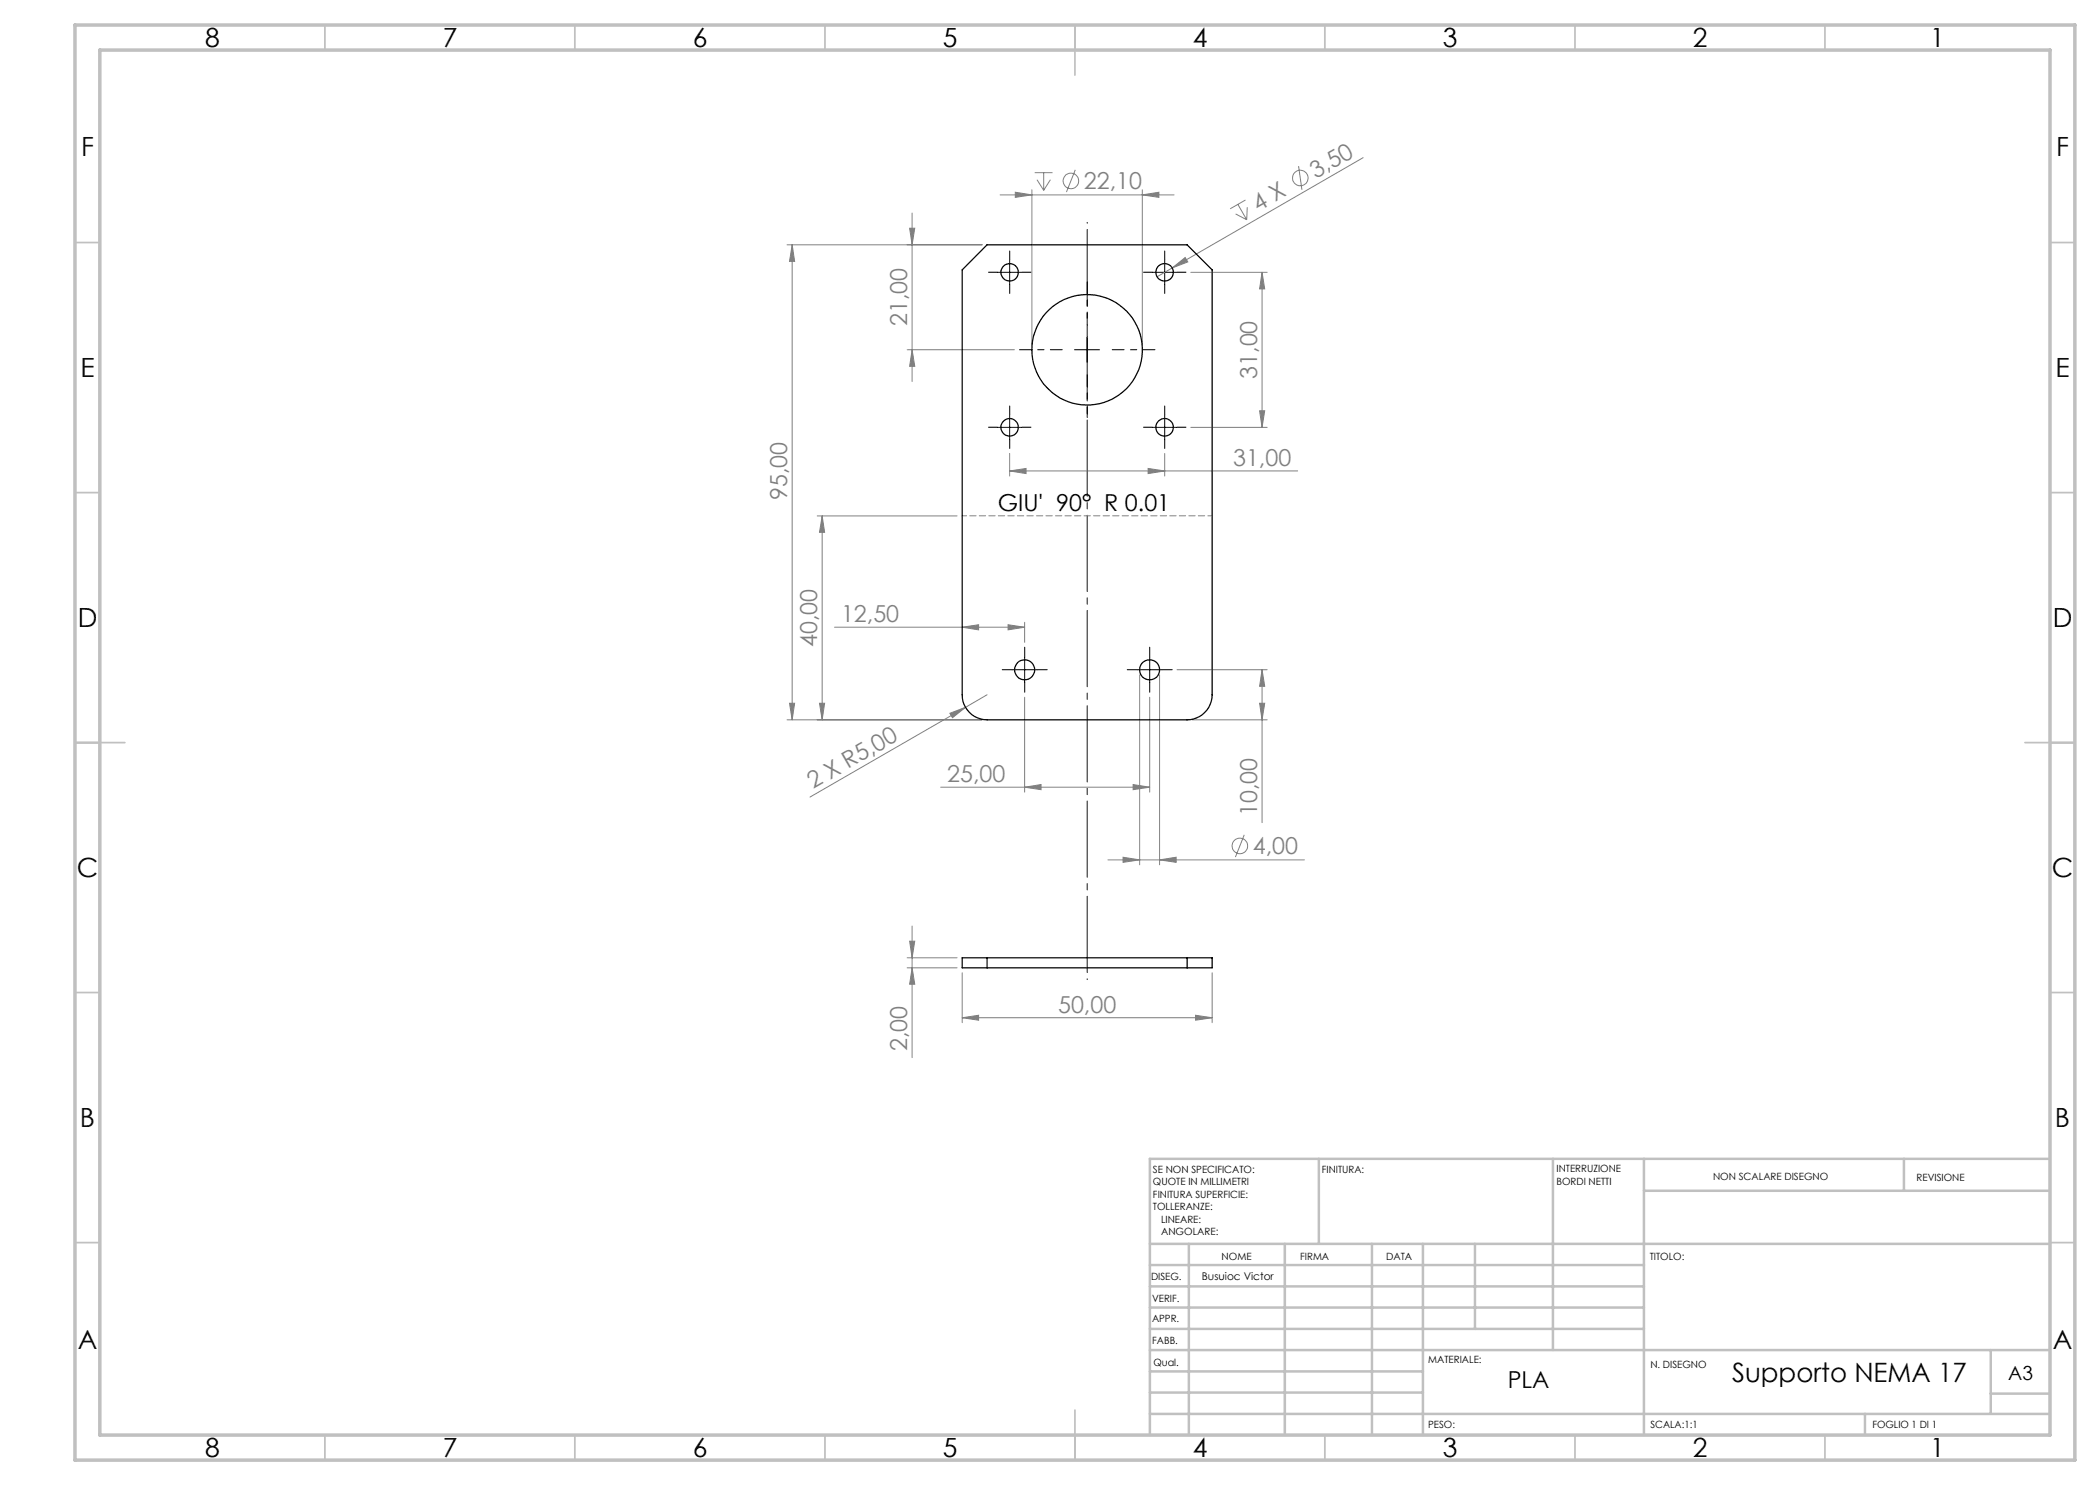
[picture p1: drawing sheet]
<svg xmlns="http://www.w3.org/2000/svg" width="420mm" height="297mm" viewBox="0 0 420 297" stroke-linecap="round" stroke-linejoin="round" font-family="sans-serif">
<g fill="none" stroke="#808080" stroke-width=".2">
<path d="M200 39h34.8M203.1 38.4l3.3 .6-3.3 .5zM206.4 38v31M206.9 34.5h3.6M207.4 35.9l1.3 2.2M208.7 34.5v3.6M210.1 35.9l-1.4 2.2M215.1 34l-1.8 4.4M228.5 39l3.3-.6v1.1zM228.5 38v31M259.7 33.2l.7 4.8M272.6 31.5l-41.2 23.8"/>
<path d="M157.4 49h39M158.4 49v95M158.4 49l.5 3.3h-1zM181.9 45.6h1.1l-.6 3.4zM182.4 42.6v33.7M234.5 53.6l2.5-2.1 .6 .9zM238.2 54.5h15.2M247.1 42.8l2.2 1.2M247.6 40.9l1.7 3.1M249.1 40l-3.1 1.8M249.4 41.4l-.1 2.6M252.4 54.5v31"/>
<path d="M252.4 54.5l.5 3.3h-1zM181.4 70h21.5M182.4 70l.6 3.3h-1.1zM201.9 94.2l3.3-.5v1zM201.9 90.7v4.5M201.9 94.2h57.6M229.6 93.7l3.3 .5-3.3 .5zM232.9 90.7v4.5M238.2 85.5h15.2M251.9 82.2h1l-.5 3.3zM163.4 103.2h28M164.4 103.2v40.8"/>
<path d="M164.4 103.2l.5 3.3h-1zM166.9 125.4h38M192.4 125.4l3.3-.4v1zM197.4 139l-4.3 2.5M201.6 125l3.3 .4-3.3 .6zM204.9 139.4v19M204.9 124.5v4M227.9 135v38M229.9 139.4v19M231.9 135v38M235.4 133.9h18M252.4 133.9v30.6"/>
<path d="M252.4 133.9l.5 3.4h-1zM157.4 144h39M157.9 140.6h1l-.5 3.4zM163.9 140.6h1l-.5 3.4zM188.1 157.4h41.8M190 142.7l3.1-1.2-2.6 2zM193.1 141.5l-31.1 17.9M204.9 157.4l3.3-.5v1zM226.6 156.9l3.3 .5-3.3 .5zM238.4 144h15M251.9 140.6h1l-.5 3.4zM221.6 172h39.3"/>
<path d="M224.6 171.4l3.3 .6-3.3 .5zM231.9 172l3.3-.6v1.1zM248.8 167l-1.7 4.4M181.4 193.6h10M181.4 191.6h10M181.9 188.2h1.1l-.6 3.4zM182.4 193.6l.6 3.2h-1.1zM182.4 185.2v26.3M192.4 194.6v9.9M242.4 194.6v9.9M192.4 203.5l3.3-.4v.9zM192.4 203.5h50"/>
<path d="M239.1 203.1l3.3 .4-3.3 .5z"/>
<circle cx="214.2" cy="36.2" r="1.55"/>
<circle cx="260.1" cy="35.6" r="1.56"/>
<circle cx="248" cy="169.2" r="1.55"/>
</g>
<path d="M217.4 44.5v151.4" fill="none" stroke="#000" stroke-width=".2" stroke-dasharray="15.2 1.3 1.3 1.3" stroke-dashoffset="-1.4"/>
<g fill="none" stroke="#000" stroke-width=".2" stroke-dasharray="15.2 1.3 1.3 1.3">
<path d="M199.4 54.4h-1.7M201.9 51.9v-1.7M201.9 56.9v1.8M204.4 54.4h1.8M230.4 54.4h-1.7M232.9 51.9v-1.7M232.9 56.9v1.8M235.4 54.4h1.8M199.4 85.4h-1.7M201.9 82.9v-1.7M201.9 87.9v1.8M204.4 85.4h1.8"/>
<path d="M230.4 85.4h-1.7M232.9 82.9v-1.7M232.9 87.9v1.8M235.4 85.4h1.8M202.4 133.9h-2M204.9 131.4v-2M204.9 136.4v2M207.4 133.9h2M227.4 133.9h-2M229.9 131.4v-2M229.9 136.4v2M232.4 133.9h2"/>
</g>
<path d="M212.4 69.9h-8.5M217.4 64.9v-8.5M217.4 74.9v8.6M222.4 69.9h8.6" fill="none" stroke="#000" stroke-width=".2" stroke-dasharray="15.2 1.3 1.3 1.3" stroke-dashoffset="12.9"/>
<g fill="none" stroke="#000" stroke-width=".2">
<path d="M199.4 54.5h5M201.9 52v5M230.4 54.5h5M232.9 52v5M214.9 70h5M217.4 67.4v5.1M199.4 85.5h5M201.9 83v5M230.4 85.5h5M232.9 83v5M202.4 133.9h5M204.9 131.5v5"/>
<path d="M227.4 133.9h5M229.9 131.5v5"/>
</g>
<path d="M192.4 103.2h50" fill="none" stroke="#808080" stroke-width=".2" stroke-dasharray="1.3 .6" stroke-dashoffset=".4"/>
<g fill="none" stroke="#c0c0c0" stroke-width=".35">
<path d="M65 5v5M115 5v5M165 5v5M215 5v10M265 5v5M315 5v5M365 5v5M15 48.5h5M410 48.5h5M15 98.5h5M410 98.5h5M15 148.5h10"/>
<path d="M405 148.5h10M15 198.5h5M410 198.5h5M15 248.5h5M410 248.5h5M65 287v5M115 287v5M165 287v5M215 282v10M265 287v5M315 287v5M365 287v5"/>
</g>
<g fill="none" stroke="#c0c0c0" stroke-width=".5">
<path d="M263.8 231.8v17M310.6 231.8v38.2M328.8 231.8v55.2M328.8 238.2h81.2M380.8 231.8v6.4M410 231.8h-180v55.2M230 248.8h180M230 257.3h98.8M230 253h98.8M237.8 248.8v38.2M257 248.8v38.2M274.4 248.8v38.2"/>
<path d="M284.6 248.8v38.2M295 248.8v17M230 265.8h98.8M230 261.5h98.8M230 278.5h54.6M230 274.3h54.6M230 270h180M398.1 270v12.8M398.1 278.7h11.9M230 282.8h180M373 282.8v4.2"/>
</g>
<path d="M15 5h400v287h-400zM20 10h390v277h-390z" fill="none" stroke="#c0c0c0" stroke-width=".7"/>
<g fill="#808080">
<path d="M234.5 53.6l2.5-2.1 .6 .9z"/>
<path d="M190 142.7l3.1-1.2-2.6 2z"/>
<path d="M201.6 125l3.3 .4-3.3 .6zM192.4 125.4l3.3-.4v1zM229.6 93.7l3.3 .5-3.3 .5zM201.9 94.2l3.3-.5v1z"/>
<path d="M224.6 171.4l3.3 .6-3.3 .5zM231.9 172l3.3-.6v1.1zM204.9 157.4l3.3-.5v1zM226.6 156.9l3.3 .5-3.3 .5zM203.1 38.4l3.3 .6-3.3 .5zM228.5 39l3.3-.6v1.1zM192.4 203.5l3.3-.4v.9zM239.1 203.1l3.3 .4-3.3 .5z"/>
<path d="M182.4 193.6l.6 3.2h-1.1zM181.9 188.2h1.1l-.6 3.4z"/>
<path d="M252.4 133.9l.5 3.4h-1zM251.9 140.6h1l-.5 3.4zM252.4 54.5l.5 3.3h-1zM251.9 82.2h1l-.5 3.3zM158.4 49l.5 3.3h-1zM157.9 140.6h1l-.5 3.4zM181.9 45.6h1.1l-.6 3.4zM182.4 70l.6 3.3h-1.1zM164.4 103.2l.5 3.3h-1zM163.9 140.6h1l-.5 3.4z"/>
</g>
<g fill="none" stroke="#000" stroke-width=".25">
<path d="M197.4 49h40l5 5v85a5.1 5.1 0 0 1-5 5h-40a5 5 0 0 1-5-5v-85zM192.4 191.6h50v2h-50zM197.4 191.6v2M237.4 191.6v2"/>
<circle cx="201.9" cy="54.5" r="1.76"/>
<circle cx="232.9" cy="54.5" r="1.75"/>
<circle cx="217.4" cy="70" r="11"/>
<circle cx="201.9" cy="85.5" r="1.76"/>
<circle cx="232.9" cy="85.5" r="1.75"/>
<circle cx="204.9" cy="134" r="2.01"/>
<circle cx="229.9" cy="134" r="2"/>
</g>
<g font-size="5.3">
<text x="41" y="9.5">8</text>
<text x="88.5" y="9.5">7</text>
<text x="138.5" y="9.5">6</text>
<text x="188.5" y="9.5">5</text>
<text x="238.5" y="9.5">4</text>
<text x="288.5" y="9.5">3</text>
<text x="338.5" y="9.5">2</text>
<text x="386" y="9.5">1</text>
<text x="16.2" y="31.3">F</text>
<text x="411.2" y="31.3">F</text>
<text x="16.1" y="75.5">E</text>
<text x="411.1" y="75.5">E</text>
<text x="15.5" y="125.5">D</text>
<text x="410.5" y="125.5">D</text>
<text x="15.4" y="175.5">C</text>
<text x="410.4" y="175.5">C</text>
<text x="16" y="225.5">B</text>
<text x="411" y="225.5">B</text>
<text x="15.5" y="269.8">A</text>
<text x="410.5" y="269.8">A</text>
<text x="346.4" y="276.4">Supporto NEMA 17</text>
<text x="41" y="291.5">8</text>
<text x="88.5" y="291.5">7</text>
<text x="138.5" y="291.5">6</text>
<text x="188.5" y="291.5">5</text>
<text x="238.5" y="291.5">4</text>
<text x="288.5" y="291.5">3</text>
<text x="338.5" y="291.5">2</text>
<text x="386" y="291.5">1</text>
</g>
<g font-size="4.7" fill="#808080">
<text x="263.2" y="35.8" transform="rotate(-30 263.2 35.8)">3,50</text>
<text x="216.8" y="37.9">22,10</text>
<text x="251.6" y="42.4" transform="rotate(-30 251.6 42.4)">4 X</text>
<text x="181.4" y="65.2" transform="rotate(-90 181.4 65.2)">21,00</text>
<text x="251.4" y="75.8" transform="rotate(-90 251.4 75.8)">31,00</text>
<text x="246.6" y="93.2">31,00</text>
<text x="157.4" y="100" transform="rotate(-90 157.4 100)">95,00</text>
<text x="168.2" y="124.4">12,50</text>
<text x="163.4" y="129.4" transform="rotate(-90 163.4 129.4)">40,00</text>
<text x="162.6" y="157.9" transform="rotate(-30 162.6 157.9)">2 X R5,00</text>
<text x="189.5" y="156.4">25,00</text>
<text x="251.4" y="163.2" transform="rotate(-90 251.4 163.2)">10,00</text>
<text x="250.6" y="170.9">4,00</text>
<text x="211.6" y="202.5">50,00</text>
<text x="181.4" y="210.2" transform="rotate(-90 181.4 210.2)">2,00</text>
</g>
<g font-size="4.7">
<text x="199.5" y="102.1">GIU' 90° R 0.01</text>
<text x="301.5" y="277.7">PLA</text>
</g>
<text font-size="3.9" x="401.6" y="276">A3</text>
<text font-size="2.1" x="240.4" y="256">Busuioc Victor</text>
<g font-size="2">
<text x="230.6" y="234.6">SE NON SPECIFICATO:</text>
<text x="230.6" y="237.1">QUOTE IN MILLIMETRI</text>
<text x="230.6" y="239.6">FINITURA SUPERFICIE:</text>
<text x="264.4" y="234.6">FINITURA:</text>
<text x="311.3" y="234.5">INTERRUZIONE</text>
<text x="311.3" y="237">BORDI NETTI</text>
<text x="342.6" y="236">NON SCALARE DISEGNO</text>
<text x="383.3" y="236.2">REVISIONE</text>
<text x="230.6" y="242.1">TOLLERANZE:</text>
<text x="232.2" y="244.6">LINEARE:</text>
<text x="232.2" y="247.1">ANGOLARE:</text>
<text x="244.3" y="252">NOME</text>
<text x="260" y="251.9">FIRMA</text>
<text x="277.2" y="251.9">DATA</text>
<text x="330" y="251.9">TITOLO:</text>
<text x="230.2" y="256.1">DISEG.</text>
<text x="230.4" y="260.3">VERIF.</text>
<text x="230.4" y="264.4">APPR.</text>
<text x="230.5" y="268.8">FABB.</text>
<text x="230.7" y="273.1">Qual.</text>
<text x="285.7" y="272.5">MATERIALE:</text>
<text x="330.1" y="273.6">N. DISEGNO</text>
<text x="285.6" y="285.5">PESO:</text>
<text x="330.1" y="285.6">SCALA:1:1</text>
<text x="374.5" y="285.6">FOGLIO 1 DI 1</text>
</g>
</svg>
